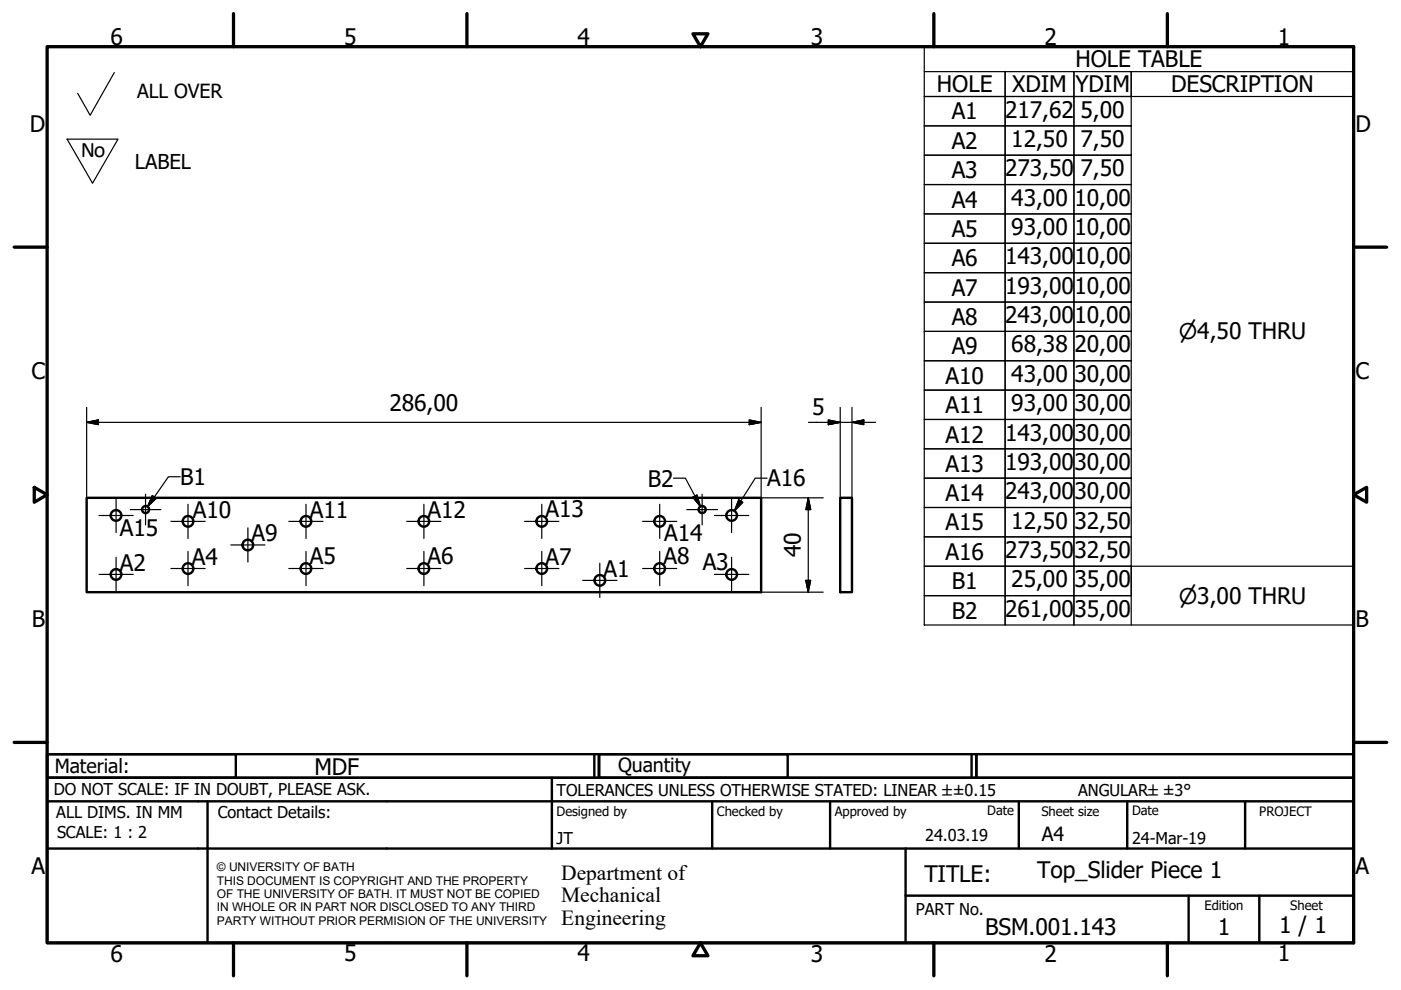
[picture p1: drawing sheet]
<svg xmlns="http://www.w3.org/2000/svg" width="297mm" height="210mm" viewBox="0 0 297 210" stroke-linecap="round" stroke-linejoin="round" font-family="sans-serif">
<!-- layer: Visible (ISO) -->
<g fill="none" stroke="#000" stroke-width=".51">
<path d="M18.4 105.6h143v20h-143zM178.1 105.6h2.5v20h-2.5z"/>
<circle cx="24.6" cy="109.3" r="1.13"/>
<circle cx="30.9" cy="108" r=".75"/>
<circle cx="39.9" cy="110.5" r="1.13"/>
<circle cx="52.5" cy="115.6" r="1.13"/>
<circle cx="64.9" cy="110.5" r="1.13"/>
<circle cx="89.9" cy="110.5" r="1.13"/>
<circle cx="114.9" cy="110.5" r="1.13"/>
<circle cx="139.9" cy="110.5" r="1.13"/>
<circle cx="148.9" cy="108" r=".75"/>
<circle cx="155.1" cy="109.3" r="1.13"/>
<circle cx="24.6" cy="121.8" r="1.13"/>
<circle cx="39.9" cy="120.5" r="1.13"/>
<circle cx="64.9" cy="120.5" r="1.13"/>
<circle cx="89.9" cy="120.5" r="1.13"/>
<circle cx="114.9" cy="120.5" r="1.13"/>
<circle cx="127.2" cy="123" r="1.13"/>
<circle cx="139.9" cy="120.5" r="1.13"/>
<circle cx="155.1" cy="121.8" r="1.13"/>
</g>
<!-- layer: Border (ISO) -->
<g fill="none" stroke="#000" stroke-width=".7">
<path d="M10 9.9h277v190h-277zM49.5 2.9v7M99 2.9v7M146.9 7.2h3.2l-1.6 2.7zM198 2.9v7M247.5 2.9v7M3 52.4h7M287 52.4h7M7.3 103.3l2.7 1.6-2.7 1.6zM287 104.9l2.8-1.6v3.2zM3 157.4h7M287 157.4h7"/>
<path d="M49.5 199.9v7M99 199.9v7M148.5 199.9l1.6 2.7h-3.2zM198 199.9v7M247.5 199.9v7"/>
</g>
<!-- layer: Title (ISO) -->
<g fill="none" stroke="#000" stroke-width=".51">
<path d="M10 159.9h40v5h-40zM10 159.9h117v5h-117zM126 159.9v5M127 159.9h40v5h-40zM127 159.9h80v5h-80zM206 159.9v5M207 159.9h80v5h-80zM10 169.9v-5h277v5M10 169.9h277v30h-277zM10 179.9h277M44 169.9v30M117 164.9v15"/>
<path d="M151 169.9v10M176 169.9v10M192 179.9v20M216 169.9v10M239 169.9v10M264 169.9v10M192 189.9h95M252 189.9v10M267 189.9v10"/>
</g>
<!-- layer: Sketch Geometry (ISO) -->
<path d="M24.2 15.4l-5.1 9-2.6-4.6M14.2 29.5h10.8l-5.4 9.4z" fill="none" stroke="#000" stroke-width=".25"/>
<!-- layer: Symbol (ISO) -->
<g fill="none" stroke="#000" stroke-width=".25">
<path d="M196 15.2h17.1v5.3h-17.1h17.1v6.2h-17.1h17.1v6.2h-17.1h17.1v6.2h-17.1h17.1v6.3h-17.1h17.1v6.2h-17.1h17.1v6.2h-17.1h17.1v6.2h-17.1h17.1v6.3h-17.1h17.1v6.2h-17.1h17.1v6.2h-17.1h17.1v6.2h-17.1h17.1v6.3h-17.1h17.1v6.2h-17.1h17.1v6.2h-17.1h17.1v6.2h-17.1h17.1v6.3h-17.1h17.1v6.2h-17.1h17.1v6.2v-6.2h14.6v6.2v-6.2h12.1v6.2M196 9.9h91v122.6h-91zM213.1 15.2h14.6v5.3h-14.6zM227.7 15.2h12.1v5.3h-12.1zM287 15.2h-47.2v5.3h47.2M213.1 20.5h14.6v6.2h-14.6zM213.1 26.7h14.6v6.2h-14.6zM213.1 32.9h14.6v6.2h-14.6zM213.1 39.1h14.6v6.3h-14.6zM227.7 20.5h12.1v6.2h-12.1zM227.7 26.7h12.1v6.2h-12.1zM227.7 32.9h12.1v6.2h-12.1z"/>
<path d="M227.7 39.1h12.1v6.3h-12.1zM213.1 45.4h14.6v6.2h-14.6zM213.1 51.6h14.6v6.2h-14.6zM213.1 57.8h14.6v6.2h-14.6zM227.7 45.4h12.1v6.2h-12.1zM227.7 51.6h12.1v6.2h-12.1zM227.7 57.8h12.1v6.2h-12.1zM213.1 64h14.6v6.3h-14.6zM213.1 70.3h14.6v6.2h-14.6zM213.1 76.5h14.6v6.2h-14.6zM227.7 64h12.1v6.3h-12.1zM227.7 70.3h12.1v6.2h-12.1z"/>
<path d="M227.7 76.5h12.1v6.2h-12.1zM213.1 82.7h14.6v6.2h-14.6zM213.1 88.9h14.6v6.3h-14.6zM213.1 95.2h14.6v6.2h-14.6zM227.7 82.7h12.1v6.2h-12.1zM227.7 88.9h12.1v6.3h-12.1zM227.7 95.2h12.1v6.2h-12.1zM32.3 105.1l.8 .6-1.8 1.7zM38.2 101.1h-2.5l-4.4 6.3M142.8 101.4h2.5l3.2 6M146.9 105.4l.9-.5 .7 2.5zM156.6 106l.9 .5-1.8 1.8z"/>
<path d="M162.6 101.4h-2.5l-4.4 6.9M213.1 101.4h14.6v6.2h-14.6zM213.1 107.6h14.6v6.2h-14.6zM213.1 113.8h14.6v6.3h-14.6zM227.7 101.4h12.1v6.2h-12.1zM227.7 107.6h12.1v6.2h-12.1zM227.7 113.8h12.1v6.3h-12.1zM213.1 120.1h14.6v6.2h-14.6zM227.7 120.1h12.1v6.2h-12.1zM239.8 126.3v-6.2h47.2v6.2"/>
</g>
<path d="M32.3 105.1l-1 2.3zM32.3 105.1l.8 .6-1.8 1.7zM146.9 105.4l1.6 2zM146.9 105.4l.9-.5 .7 2.5zM156.6 106l-.9 2.3zM156.6 106l.9 .5-1.8 1.8z" fill="#000" stroke="#000" stroke-width=".25"/>
<!-- layer: Center Mark (ISO) -->
<g fill="none" stroke="#000" stroke-width=".25">
<path d="M21 109.3h7.2M24.6 105.7v7.2M24.6 118.2v7.2M27.6 108h6.5M30.9 104.8v6.5M36.2 110.5h7.3M39.9 116.9v7.3M39.9 106.9v7.3M48.9 115.5h7.3M52.6 111.9v7.3M61.2 110.5h7.3M64.9 106.9v7.3"/>
<path d="M64.9 116.9v7.3M86.2 110.5h7.3M89.9 106.9v7.3M89.9 116.9v7.3M111.2 110.5h7.3M114.9 116.9v7.3M114.9 106.9v7.3M127.2 119.4v7.3M136.2 110.5h7.3M139.9 116.9v7.3M139.9 106.9v7.3M145.6 108h6.5"/>
<path d="M148.9 104.8v6.5M151.5 109.3h7.2M155.1 105.7v7.2M155.1 118.2v7.2M21 121.8h7.2M36.2 120.5h7.3M61.2 120.5h7.3M86.2 120.5h7.3M111.2 120.5h7.3M123.5 123.1h7.3M136.2 120.5h7.3M151.5 121.8h7.2"/>
</g>
<!-- layer: Dimension (ISO) -->
<g fill="none" stroke="#000" stroke-width=".25">
<path d="M18.4 89.5l2.5-.5v1zM18.4 89.5h143M18.4 86.4v19.2M158.9 89l2.5 .5-2.5 .5zM161.4 86.4v19.2h13.1M171.4 89.5h14.2M175.6 89l2.5 .5-2.5 .5zM178.1 86.4v19.2M180.6 89.5l2.5-.5v1zM180.6 86.4v19.2M171.4 105.6l.5 2.4h-1zM171.4 105.6v20"/>
<path d="M161.4 125.6h13.1M170.9 123.1h1l-.5 2.5z"/>
</g>
<path d="M18.4 89.5l2.5-.5zM18.4 89.5l2.5-.5v1zM158.9 90l2.5-.5zM158.9 89l2.5 .5-2.5 .5zM175.6 90l2.5-.5zM175.6 89l2.5 .5-2.5 .5zM180.6 89.5l2.5-.5zM180.6 89.5l2.5-.5v1zM171.4 105.6l.5 2.4zM171.4 105.6l.5 2.4h-1zM170.9 123.1l.5 2.5zM170.9 123.1h1l-.5 2.5z" fill="#000" stroke="#000" stroke-width=".25"/>
<g font-size="4.8">
<text x="23.4" y="9.5">6</text>
<text x="72.9" y="9.5">5</text>
<text x="122.4" y="9.5">4</text>
<text x="171.9" y="9.5">3</text>
<text x="221.4" y="9.5">2</text>
<text x="270.9" y="9.5">1</text>
<text x="228" y="14.3">HOLE TABLE</text>
<text x="198.6" y="19.6">HOLE</text>
<text x="214.6" y="19.6">XDIM</text>
<text x="228" y="19.6">YDIM</text>
<text x="248.3" y="19.6">DESCRIPTION</text>
<text x="6.3" y="27.9">D</text>
<text x="201.8" y="25.3">A1</text>
<text x="213.1" y="24.9">217,62</text>
<text x="229.1" y="24.9">5,00</text>
<text x="287.4" y="27.9">D</text>
<text x="201.8" y="31.6">A2</text>
<text x="214.4" y="31.2">12,50</text>
<text x="229.1" y="31.2">7,50</text>
<text x="201.8" y="37.8">A3</text>
<text x="213.1" y="37.4">273,50</text>
<text x="229.1" y="37.4">7,50</text>
<text x="201.8" y="44">A4</text>
<text x="214.4" y="43.6">43,00</text>
<text x="227.8" y="43.6">10,00</text>
<text x="201.8" y="50.2">A5</text>
<text x="214.4" y="49.8">93,00</text>
<text x="227.8" y="49.8">10,00</text>
<text x="201.8" y="56.4">A6</text>
<text x="213.1" y="56">143,00</text>
<text x="227.8" y="56">10,00</text>
<text x="201.8" y="62.7">A7</text>
<text x="213.1" y="62.3">193,00</text>
<text x="227.8" y="62.3">10,00</text>
<text x="201.8" y="68.9">A8</text>
<text x="213.1" y="68.5">243,00</text>
<text x="227.8" y="68.5">10,00</text>
<text x="201.8" y="75.1">A9</text>
<text x="214.4" y="74.7">68,38</text>
<text x="227.8" y="74.7">20,00</text>
<text x="6.7" y="80.4">C</text>
<text x="200.4" y="81.4">A10</text>
<text x="214.4" y="81">43,00</text>
<text x="227.8" y="81">30,00</text>
<text x="287.4" y="80.4">C</text>
<text x="82.6" y="87.2">286,00</text>
<text x="172.2" y="87.9">5</text>
<text x="200.4" y="87.6">A11</text>
<text x="214.4" y="87.2">93,00</text>
<text x="227.8" y="87.2">30,00</text>
<text x="200.4" y="93.8">A12</text>
<text x="213.1" y="93.4">143,00</text>
<text x="227.8" y="93.4">30,00</text>
<text x="200.4" y="100">A13</text>
<text x="213.1" y="99.6">193,00</text>
<text x="227.8" y="99.6">30,00</text>
<text x="38.2" y="102.8">B1</text>
<text x="137.3" y="103.2">B2</text>
<text x="162.6" y="103.1">A16</text>
<text x="200.4" y="106.2">A14</text>
<text x="213.1" y="105.8">243,00</text>
<text x="227.8" y="105.8">30,00</text>
<text x="25.4" y="113.6">A15</text>
<text x="40.9" y="109.9">A10</text>
<text x="65.7" y="109.7">A11</text>
<text x="90.7" y="109.7">A12</text>
<text x="115.7" y="109.7">A13</text>
<text x="200.4" y="112.5">A15</text>
<text x="214.4" y="112.1">12,50</text>
<text x="227.8" y="112.1">32,50</text>
<text x="40.7" y="119.8">A4</text>
<text x="53.3" y="114.7">A9</text>
<text x="65.7" y="119.7">A5</text>
<text x="90.7" y="119.7">A6</text>
<text x="115.7" y="119.8">A7</text>
<text x="140.7" y="119.7">A8 A3</text>
<text x="140.8" y="114.7">A14</text>
<text x="169.8" y="118.2" transform="rotate(-90 169.8 118.2)">40</text>
<text x="200.4" y="118.7">A16</text>
<text x="213.1" y="118.3">273,50</text>
<text x="227.8" y="118.3">32,50</text>
<text x="25.4" y="121">A2</text>
<text x="128" y="122.3">A1</text>
<text x="201.8" y="124.9">B1</text>
<text x="214.4" y="124.5">25,00</text>
<text x="227.8" y="124.5">35,00</text>
<text x="201.8" y="131.2">B2</text>
<text x="213.1" y="130.7">261,00</text>
<text x="227.8" y="130.7">35,00</text>
<text x="6.8" y="132.9">B</text>
<text x="287.4" y="132.9">B</text>
<text x="66.7" y="164.4">MDF</text>
<text x="6.7" y="185.4">A</text>
<text x="287.4" y="185.4">A</text>
<text x="196" y="187">TITLE:</text>
<text x="219.9" y="186.2">Top_Slider Piece 1</text>
<text x="271.2" y="197.9">1 / 1</text>
<text x="23.4" y="203.9">6</text>
<text x="72.9" y="203.8">5</text>
<text x="122.4" y="203.8">4</text>
<text x="171.9" y="203.9">3</text>
<text x="208.9" y="198.2">BSM.001.143</text>
<text x="221.4" y="203.9">2</text>
<text x="258.2" y="198.2">1</text>
<text x="270.9" y="203.8">1</text>
</g>
<text font-size="4.7" x="17.1" y="33.3">No</text>
<g font-size="4.6">
<text x="249.9" y="71.9">⌀4,50 THRU</text>
<text x="249.9" y="128">⌀3,00 THRU</text>
<text x="119" y="186.5">Department of</text>
<text x="119" y="191.3">Mechanical</text>
<text x="119" y="196">Engineering</text>
</g>
<text font-size="4.3" x="28.6" y="35.7">LABEL</text>
<g font-size="4.1">
<text x="29.1" y="20.9">ALL OVER</text>
<text x="11.6" y="163.9">Material:</text>
<text x="131" y="163.7">Quantity</text>
<text x="220.9" y="178.4">A4</text>
</g>
<g font-size="3.5">
<text x="11.4" y="168.5">DO NOT SCALE: IF IN DOUBT, PLEASE ASK.</text>
<text x="11.9" y="173.5">ALL DIMS. IN MM</text>
<text x="46.2" y="173.5">Contact Details:</text>
<text x="118" y="168.8">TOLERANCES UNLESS OTHERWISE STATED: LINEAR ±±0.15</text>
<text x="228.6" y="168.8">ANGULAR±±3°</text>
<text x="12.1" y="177.6">SCALE: 1 : 2</text>
<text x="118" y="178.9">JT</text>
<text x="196.2" y="178.3">24.03.19</text>
<text x="240" y="178.9">24-Mar-19</text>
<text x="194.2" y="194.1">PART No.</text>
</g>
<g font-size="2.8">
<text x="118" y="173">Designed by</text>
<text x="152" y="173">Checked by</text>
<text x="177" y="173">Approved by</text>
<text x="209.3" y="172.9">Date</text>
<text x="220.8" y="173">Sheet size</text>
<text x="240" y="172.9">Date</text>
<text x="267" y="172.9">PROJECT</text>
<text x="255.4" y="193">Edition</text>
<text x="273.6" y="193">Sheet</text>
</g>
<g font-size="2.5">
<text x="46" y="184.7">© UNIVERSITY OF BATH</text>
<text x="46" y="187.6">THIS DOCUMENT IS COPYRIGHT AND THE PROPERTY</text>
<text x="46" y="190.4">OF THE UNIVERSITY OF BATH. IT MUST NOT BE COPIED</text>
<text x="46" y="193.2">IN WHOLE OR IN PART NOR DISCLOSED TO ANY THIRD</text>
<text x="46" y="196.1">PARTY WITHOUT PRIOR PERMISION OF THE UNIVERSITY</text>
</g>
</svg>
